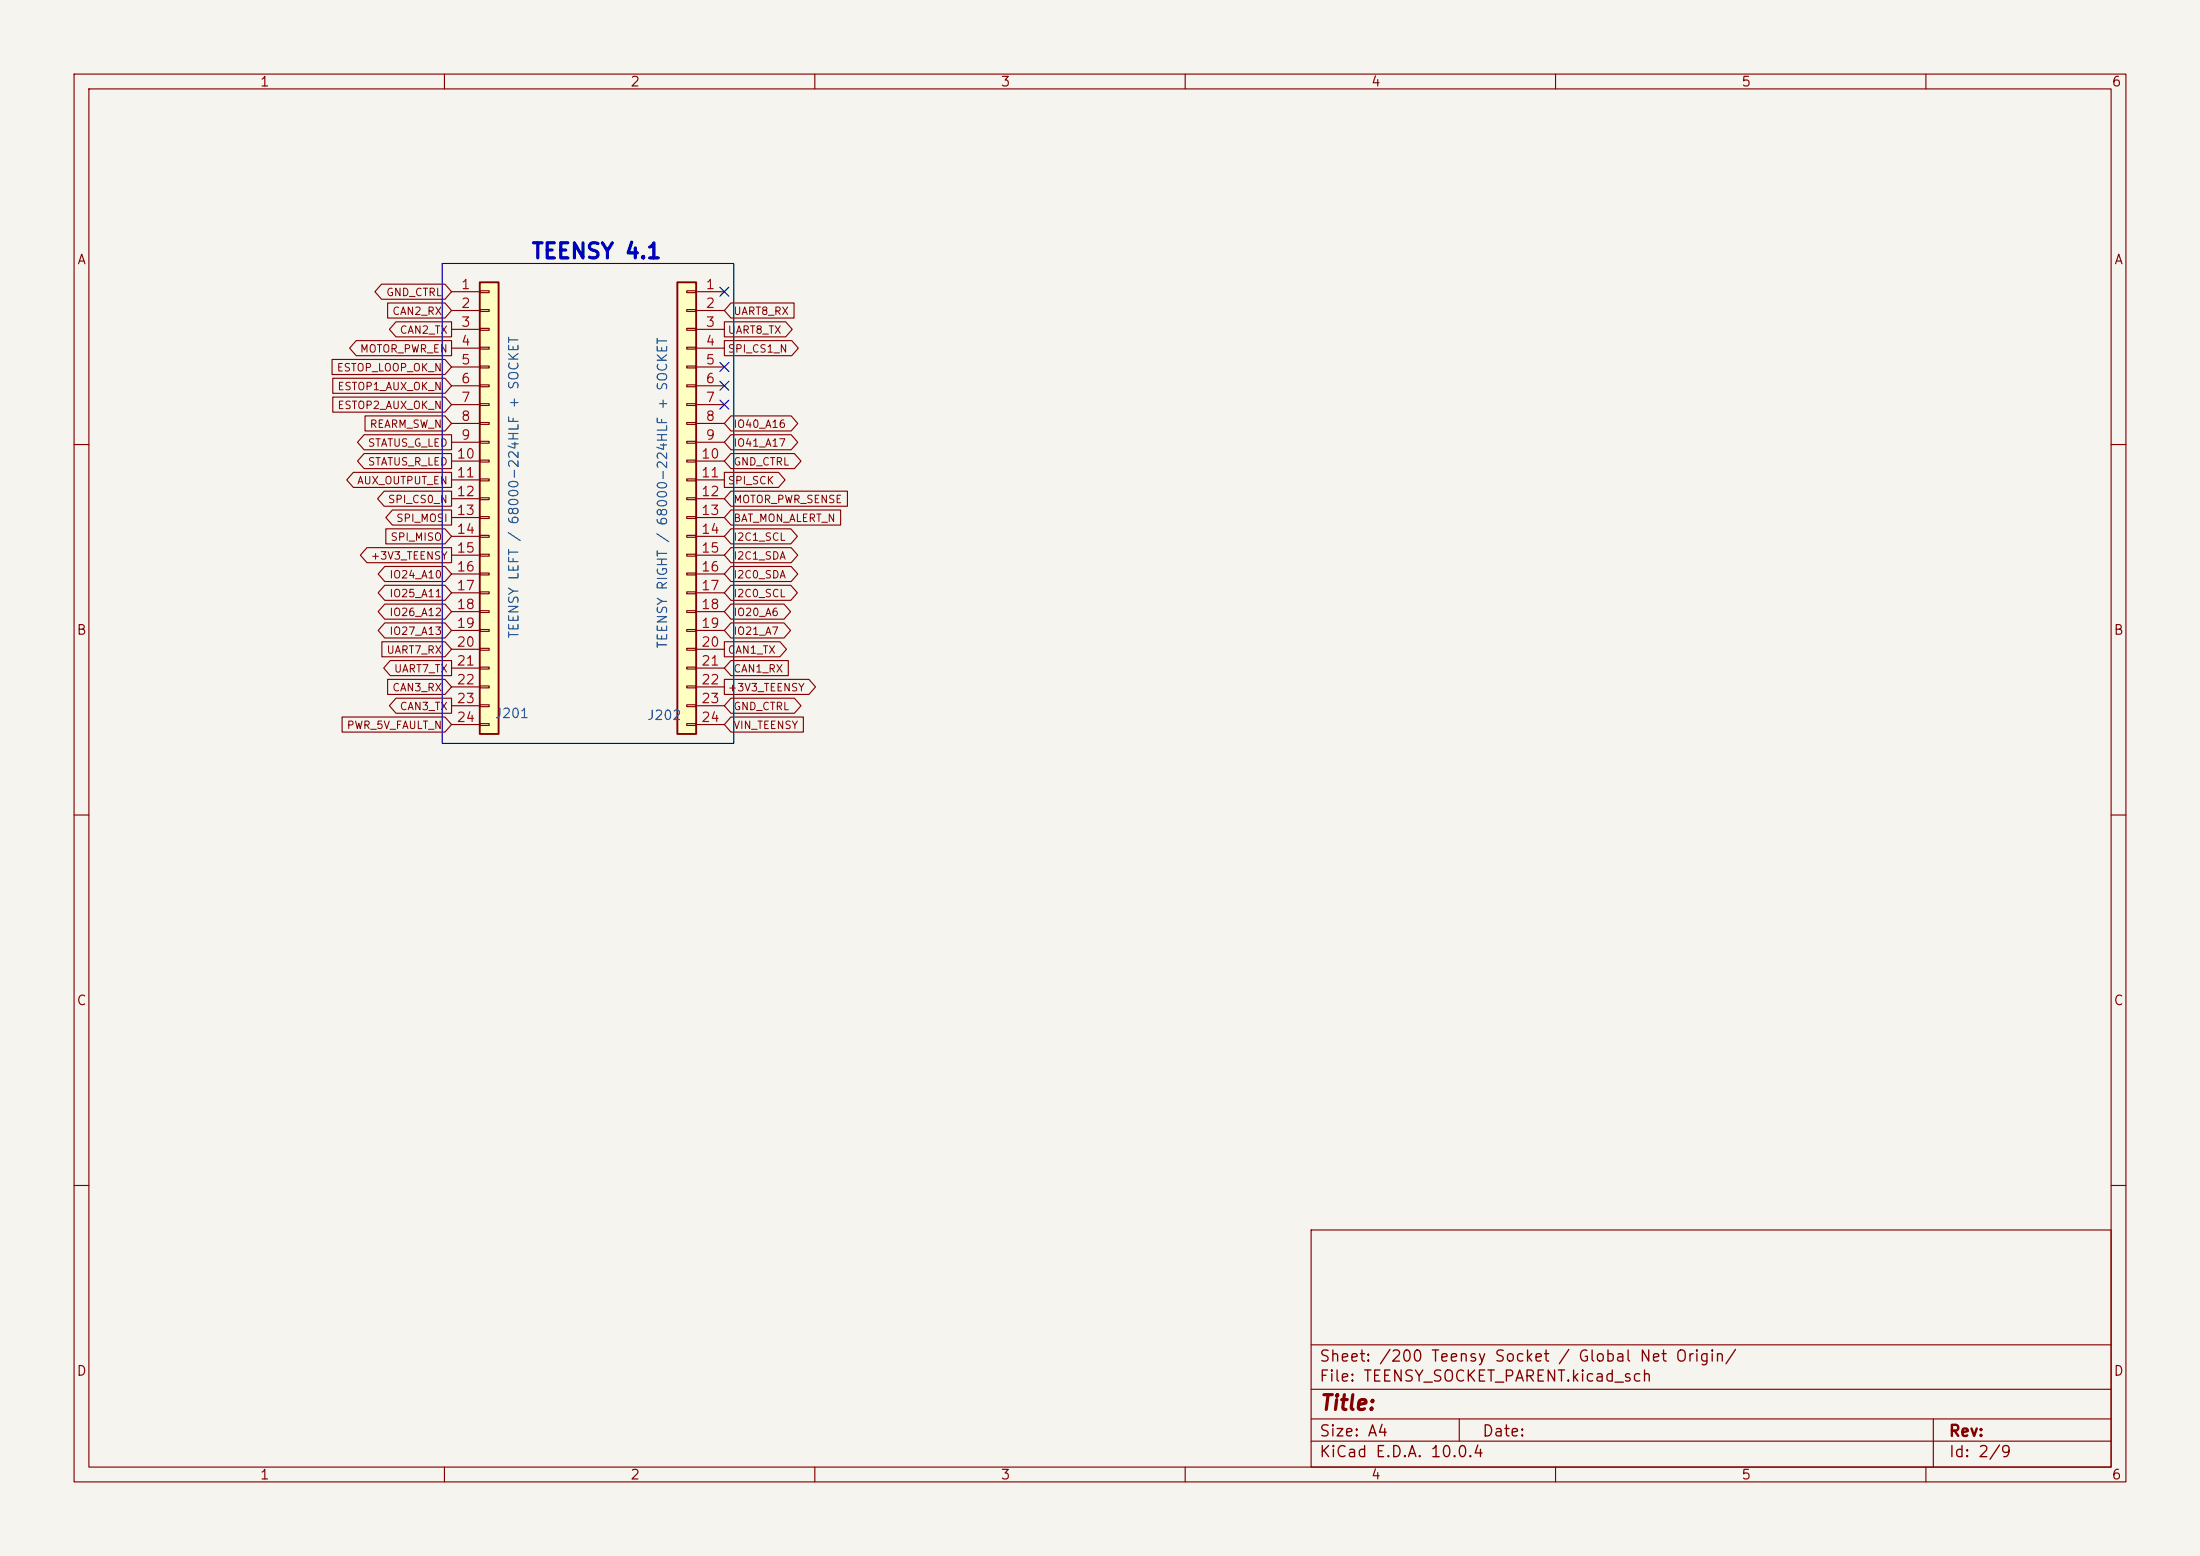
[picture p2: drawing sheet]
<svg xmlns="http://www.w3.org/2000/svg" width="297mm" height="210mm" viewBox="0 0 297 210" stroke-linecap="round" stroke-linejoin="round" font-family="sans-serif">
<path d="M0 0h297v210h-297z" fill="#f5f4ef" stroke="#f5f4ef" stroke-width=".14"/>
<g fill="none" stroke="#840000" stroke-width=".15">
<path d="M10 10h277v190h-277zM12 12h273v186h-273zM60 10v2M110 10v2M160 10v2M210 10v2M260 10v2M10 60h2M285 60h2M10 110h2M285 110h2M10 160h2"/>
<path d="M177 166h108v32h-108zM285 160h2M60 198v2M110 198v2M160 198v2M177 194.5h108M177 191.5h108M177 187.5h108M177 181.5h108M197 191.5v3M210 198v2M260 198v2"/>
<path d="M261 191.5v6.5"/>
</g>
<path d="M64.8 38.1h2.5v61h-2.5z" fill="#ffffc2"/>
<path d="M64.8 38.1h2.5v61h-2.5z" fill="none" stroke="#840000" stroke-width=".25"/>
<g fill="none" stroke="#840000" stroke-width=".15">
<path d="M61 39.4h3.8M64.8 39.2h1.2v.3h-1.2zM61 41.9h3.8M61 44.5h3.8M61 47h3.8M61 49.5h3.8M61 52.1h3.8M61 54.6h3.8M61 57.2h3.8M61 59.7h3.8M64.8 41.8h1.2v.2h-1.2zM64.8 44.3h1.2v.3h-1.2z"/>
<path d="M64.8 46.9h1.2v.2h-1.2zM64.8 49.4h1.2v.3h-1.2zM64.8 51.9h1.2v.3h-1.2zM64.8 54.5h1.2v.2h-1.2zM64.8 57h1.2v.3h-1.2zM64.8 59.6h1.2v.2h-1.2zM61 62.2h3.8M61 64.8h3.8M61 67.3h3.8M61 69.9h3.8M61 72.4h3.8M61 74.9h3.8"/>
<path d="M61 77.5h3.8M64.8 62.1h1.2v.3h-1.2zM64.8 64.6h1.2v.3h-1.2zM64.8 67.2h1.2v.2h-1.2zM64.8 69.7h1.2v.3h-1.2zM64.8 72.3h1.2v.2h-1.2zM64.8 74.8h1.2v.3h-1.2zM64.8 77.3h1.2v.3h-1.2zM64.8 79.9h1.2v.2h-1.2zM61 80h3.8M61 82.6h3.8M61 85.1h3.8"/>
<path d="M61 87.6h3.8M61 90.2h3.8M61 92.7h3.8M61 95.3h3.8M61 97.8h3.8M64.8 82.4h1.2v.3h-1.2zM64.8 85h1.2v.2h-1.2zM64.8 87.5h1.2v.3h-1.2zM64.8 90h1.2v.3h-1.2zM64.8 92.6h1.2v.2h-1.2zM64.8 95.1h1.2v.3h-1.2zM64.8 97.7h1.2v.2h-1.2z"/>
</g>
<path d="M91.4 38.1h2.6v61h-2.6z" fill="#ffffc2"/>
<path d="M91.4 38.1h2.6v61h-2.6z" fill="none" stroke="#840000" stroke-width=".25"/>
<g fill="none" stroke="#840000" stroke-width=".15">
<path d="M51.5 38.4h8.6l.9 1-.9 1h-8.6l-.9-1zM92.7 39.2h1.3v.3h-1.3zM94 39.4h3.8M44.8 48.5h15.3l.9 1-.9 1h-15.3zM44.9 53.6h15.2l.9 1-.9 1h-15.2zM44.9 51.1h15.2l.9 1-.9 1h-15.2zM48.1 46h12.9v2h-12.9l-.9-1zM49.2 58.7h11.8v2h-11.8l-.9-1zM49.3 56.1h10.8l.9 1.1-.9 1h-10.8zM52.3 40.9h7.8l.9 1-.9 1h-7.8zM53.5 43.4h7.5v2.1h-7.5l-.9-1zM92.7 41.8h1.3v.2h-1.3z"/>
<path d="M92.7 44.3h1.3v.3h-1.3zM92.7 46.9h1.3v.2h-1.3zM92.7 49.4h1.3v.3h-1.3zM92.7 51.9h1.3v.3h-1.3zM92.7 54.5h1.3v.2h-1.3zM92.7 57h1.3v.3h-1.3zM92.7 59.6h1.3v.2h-1.3zM94 41.9h3.8M94 44.5h3.8M94 47h3.8M94 49.5h3.8M94 52.1h3.8"/>
<path d="M94 54.6h3.8M94 57.2h3.8M94 59.7h3.8M97.8 43.4h8.3l.9 1.1-.9 1h-8.3zM97.8 46h9.1l.9 1-.9 1h-9.1zM98.7 40.9h8.5v2h-8.5l-.9-1zM98.7 56.1h8.1l.9 1.1-.9 1h-8.1l-.9-1zM98.7 58.7h8.1l.9 1-.9 1h-8.1l-.9-1zM47.7 63.8h13.3v2h-13.3l-.9-1zM49.2 61.2h11.8v2h-11.8l-.9-1zM49.5 73.9h11.5v2h-11.5l-.8-1zM51.9 66.3h9.1v2h-9.1l-.9-1z"/>
<path d="M51.9 76.5h8.2l.9 1-.9 1h-8.2l-.8-1zM51.9 79h8.2l.9 1-.9 1h-8.2l-.8-1zM52.1 71.4h8l.9 1-.9 1h-8zM53 68.8h8v2.1h-8l-.9-1zM92.7 62.1h1.3v.3h-1.3zM92.7 64.6h1.3v.3h-1.3zM92.7 67.2h1.3v.2h-1.3zM92.7 69.7h1.3v.3h-1.3zM92.7 72.3h1.3v.2h-1.3zM92.7 74.8h1.3v.3h-1.3zM92.7 77.3h1.3v.3h-1.3zM92.7 79.9h1.3v.2h-1.3z"/>
<path d="M94 62.2h3.8M94 64.8h3.8M94 67.3h3.8M94 69.9h3.8M94 72.4h3.8M94 74.9h3.8M94 77.5h3.8M97.8 63.8h7.3l.9 1-.9 1h-7.3zM98.7 61.2h8.5l.9 1-.9 1h-8.5l-.9-1zM98.7 66.3h15.7v2h-15.7l-.9-1zM98.7 68.8h14.8v2.1h-14.8l-.9-1zM98.7 71.4h8.1l.9 1-.9 1h-8.1l-.9-1z"/>
<path d="M98.7 73.9h8.1l.9 1-.9 1h-8.1l-.9-1zM98.7 76.5h8.1l.9 1-.9 1h-8.1l-.9-1zM98.7 79h8.1l.9 1-.9 1h-8.1l-.9-1zM46.2 96.8h13.9l.9 1-.9 1h-13.9zM51.6 86.6h8.5l.9 1-.9 1h-8.5zM51.9 81.5h8.2l.9 1.1-.9 1h-8.2l-.8-1zM51.9 84.1h8.2l.9 1-.9 1h-8.2l-.8-1zM52.3 91.7h7.8l.9 1-.9 1h-7.8zM52.7 89.2h8.3v2h-8.3l-.9-1zM53.5 94.2h7.5v2.1h-7.5l-.9-1zM92.7 82.4h1.3v.3h-1.3zM92.7 85h1.3v.2h-1.3z"/>
<path d="M92.7 87.5h1.3v.3h-1.3zM92.7 90h1.3v.3h-1.3zM92.7 92.6h1.3v.2h-1.3zM92.7 95.1h1.3v.3h-1.3zM92.7 97.7h1.3v.2h-1.3zM94 80h3.8M94 82.6h3.8M94 85.1h3.8M94 87.6h3.8M94 90.2h3.8M94 92.7h3.8M94 95.3h3.8"/>
<path d="M94 97.8h3.8M97.8 91.7h11.4l.9 1-.9 1h-11.4zM97.8 86.6h7.5l.9 1-.9 1h-7.5zM98.7 89.2h7.7v2h-7.7l-.9-1zM98.7 94.2h8.5l.9 1.1-.9 1h-8.5l-.9-1zM98.7 96.8h9.8v2h-9.8l-.9-1zM98.7 81.5h7.1l.9 1.1-.9 1h-7.1l-.9-1zM98.7 84.1h7.1l.9 1-.9 1h-7.1l-.9-1z"/>
</g>
<path d="M97.2 38.8l1.2 1.2M98.4 38.8l-1.2 1.2M97.2 51.5l1.2 1.2M97.2 54l1.2 1.2M97.2 48.9l1.2 1.2M98.4 51.5l-1.2 1.2M98.4 54l-1.2 1.2M98.4 48.9l-1.2 1.2" fill="none" stroke="#000084" stroke-width=".15"/>
<path d="M59.7 35.6h39.4v64.7h-39.4z" fill="none" stroke="#0000c2" stroke-width=".15"/>
<text font-size="2" fill="#0000c2" x="71.6" y="35.4">TEENSY 4.1</text>
<text font-size="2" fill="#840000" x="178" y="190.8">Title:</text>
<g font-size="1.5" fill="#840000">
<text x="178" y="184.2">Sheet: /200 Teensy Socket / Global Net Origin/</text>
<text x="178" y="186.9">File: TEENSY_SOCKET_PARENT.kicad_sch</text>
<text x="178" y="197.1">KiCad E.D.A. 10.0.4</text>
<text x="178" y="194.3">Size: A4</text>
<text x="200" y="194.3">Date:</text>
<text x="263" y="194.3">Rev:</text>
<text x="263" y="197.1">Id: 2/9</text>
</g>
<g font-size="1.3" fill="#840000">
<text x="35" y="12">1</text>
<text x="85" y="12">2</text>
<text x="135" y="12">3</text>
<text x="185" y="12">4</text>
<text x="235" y="12">5</text>
<text x="285" y="12">6</text>
<text x="10.3" y="36">A</text>
<text x="285.3" y="36">A</text>
<text x="10.3" y="86">B</text>
<text x="285.3" y="86">B</text>
<text x="10.3" y="136">C</text>
<text x="285.3" y="136">C</text>
<text x="10.3" y="186">D</text>
<text x="285.3" y="186">D</text>
<text x="35" y="200">1</text>
<text x="85" y="200">2</text>
<text x="135" y="200">3</text>
<text x="185" y="200">4</text>
<text x="235" y="200">5</text>
<text x="285" y="200">6</text>
</g>
<g font-size="1.3" fill="#a90000">
<text x="62.2" y="39.3">1</text>
<text x="62.2" y="41.9">2</text>
<text x="95.2" y="39.3">1</text>
<text x="95.2" y="41.9">2</text>
<text x="62.2" y="44.4">3</text>
<text x="62.2" y="47">4</text>
<text x="95.2" y="44.4">3</text>
<text x="95.2" y="47">4</text>
<text x="62.2" y="49.5">5</text>
<text x="62.2" y="52">6</text>
<text x="95.2" y="49.5">5</text>
<text x="95.2" y="52">6</text>
<text x="62.2" y="54.6">7</text>
<text x="62.2" y="57.1">8</text>
<text x="62.2" y="59.7">9</text>
<text x="95.2" y="54.6">7</text>
<text x="95.2" y="57.1">8</text>
<text x="95.2" y="59.7">9</text>
<text x="61.6" y="62.2">10</text>
<text x="61.6" y="64.7">11</text>
<text x="94.6" y="62.2">10</text>
<text x="94.6" y="64.7">11</text>
<text x="61.6" y="67.3">12</text>
<text x="61.6" y="69.8">13</text>
<text x="94.6" y="67.3">12</text>
<text x="94.6" y="69.8">13</text>
<text x="61.6" y="72.4">14</text>
<text x="61.6" y="74.9">15</text>
<text x="61.6" y="77.4">16</text>
<text x="94.6" y="72.4">14</text>
<text x="94.6" y="74.9">15</text>
<text x="94.6" y="77.4">16</text>
<text x="61.6" y="80">17</text>
<text x="61.6" y="82.5">18</text>
<text x="94.6" y="80">17</text>
<text x="94.6" y="82.5">18</text>
<text x="61.6" y="85.1">19</text>
<text x="61.6" y="87.6">20</text>
<text x="94.6" y="85.1">19</text>
<text x="94.6" y="87.6">20</text>
<text x="61.6" y="90.1">21</text>
<text x="61.6" y="92.7">22</text>
<text x="61.6" y="95.2">23</text>
<text x="94.6" y="90.1">21</text>
<text x="94.6" y="92.7">22</text>
<text x="94.6" y="95.2">23</text>
<text x="61.6" y="97.8">24</text>
<text x="94.6" y="97.8">24</text>
</g>
<g font-size="1.3" fill="#006464">
<text x="70.3" y="86.3" transform="rotate(-90 70.3 86.3)">TEENSY LEFT / 68000-224HLF + SOCKET</text>
<text x="90.4" y="87.6" transform="rotate(-90 90.4 87.6)">TEENSY RIGHT / 68000-224HLF + SOCKET</text>
<text x="66.7" y="97.2">J201</text>
<text x="87.3" y="97.5">J202</text>
</g>
<g font-size="1" fill="#840000">
<text x="52.1" y="40.2">GND_CTRL</text>
<text x="48.5" y="47.8">MOTOR_PWR_EN</text>
<text x="52.9" y="42.8">CAN2_RX</text>
<text x="53.9" y="45.3">CAN2_TX</text>
<text x="98.2" y="45.3">UART8_TX</text>
<text x="98.2" y="47.8">SPI_CS1_N</text>
<text x="98.9" y="42.8">UART8_RX</text>
<text x="45.4" y="50.4">ESTOP_LOOP_OK_N</text>
<text x="45.5" y="52.9">ESTOP1_AUX_OK_N</text>
<text x="45.5" y="55.5">ESTOP2_AUX_OK_N</text>
<text x="49.8" y="58">REARM_SW_N</text>
<text x="98.9" y="58">IO40_A16</text>
<text x="48.1" y="65.6">AUX_OUTPUT_EN</text>
<text x="49.6" y="60.5">STATUS_G_LED</text>
<text x="49.6" y="63.1">STATUS_R_LED</text>
<text x="98.2" y="65.6">SPI_SCK</text>
<text x="98.9" y="60.5">IO41_A17</text>
<text x="98.9" y="63.1">GND_CTRL</text>
<text x="52.3" y="68.2">SPI_CS0_N</text>
<text x="53.4" y="70.7">SPI_MOSI</text>
<text x="98.9" y="68.2">MOTOR_PWR_SENSE</text>
<text x="98.9" y="70.7">BAT_MON_ALERT_N</text>
<text x="50" y="75.8">+3V3_TEENSY</text>
<text x="52.6" y="73.2">SPI_MISO</text>
<text x="98.9" y="73.2">I2C1_SCL</text>
<text x="98.9" y="75.8">I2C1_SDA</text>
<text x="52.5" y="78.3">IO24_A10</text>
<text x="52.5" y="80.9">IO25_A11</text>
<text x="52.5" y="83.4">IO26_A12</text>
<text x="98.9" y="78.3">I2C0_SDA</text>
<text x="98.9" y="80.9">I2C0_SCL</text>
<text x="98.9" y="83.4">IO20_A6</text>
<text x="52.1" y="88.5">UART7_RX</text>
<text x="52.5" y="85.9">IO27_A13</text>
<text x="98.2" y="88.5">CAN1_TX</text>
<text x="98.9" y="85.9">IO21_A7</text>
<text x="52.9" y="93.6">CAN3_RX</text>
<text x="53.1" y="91">UART7_TX</text>
<text x="98.2" y="93.6">+3V3_TEENSY</text>
<text x="98.9" y="91">CAN1_RX</text>
<text x="46.7" y="98.6">PWR_5V_FAULT_N</text>
<text x="53.9" y="96.1">CAN3_TX</text>
<text x="98.9" y="96.1">GND_CTRL</text>
<text x="98.9" y="98.6">VIN_TEENSY</text>
</g>
</svg>
